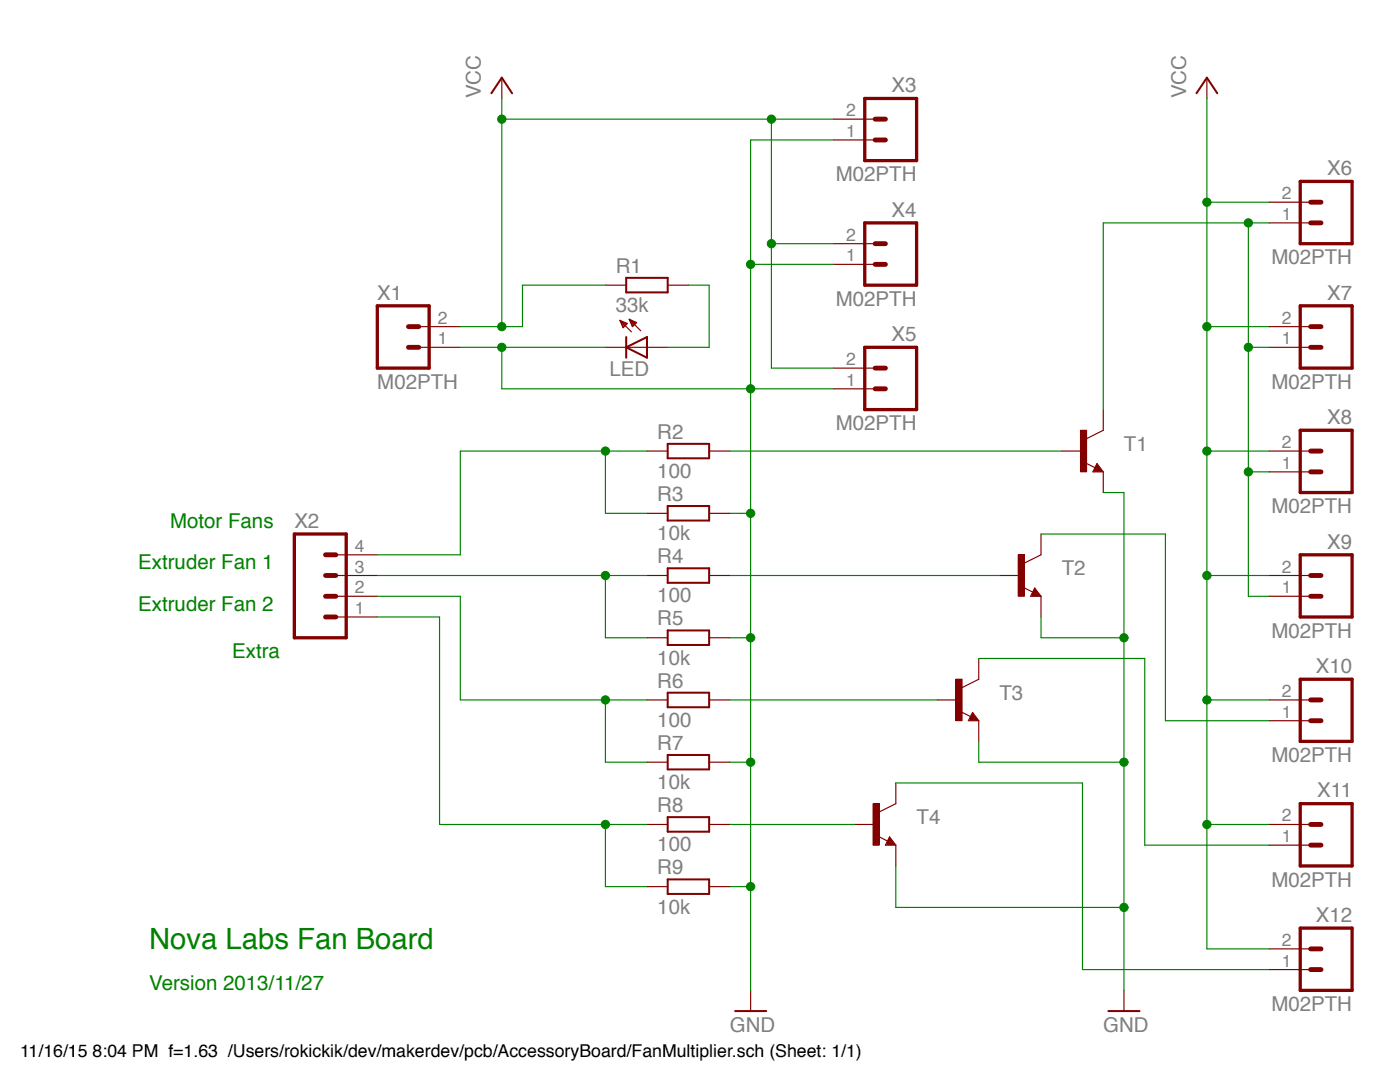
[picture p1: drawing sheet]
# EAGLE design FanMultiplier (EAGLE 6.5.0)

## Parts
LED  LED3MM  [LED3MM]
R1  33k  R-EU_0207/7  [0207/7]
R2  100  R-EU_0207/7  [0207/7]
R3  10k  R-EU_0207/7  [0207/7]
R4  100  R-EU_0207/7  [0207/7]
R5  10k  R-EU_0207/7  [0207/7]
R6  100  R-EU_0207/7  [0207/7]
R7  10k  R-EU_0207/7  [0207/7]
R8  100  R-EU_0207/7  [0207/7]
R9  10k  R-EU_0207/7  [0207/7]
T1  TRANSISTOR_NPNTO92  [TO-92]
T2  TRANSISTOR_NPNTO92  [TO-92]
T3  TRANSISTOR_NPNTO92  [TO-92]
T4  TRANSISTOR_NPNTO92  [TO-92]
X1  M02PTH  [1X02]
X2  M04PTH  [1X04]
X3  M02PTH  [1X02]
X4  M02PTH  [1X02]
X5  M02PTH  [1X02]
X6  M02PTH  [1X02]
X7  M02PTH  [1X02]
X8  M02PTH  [1X02]
X9  M02PTH  [1X02]
X10  M02PTH  [1X02]
X11  M02PTH  [1X02]
X12  M02PTH  [1X02]

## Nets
GND: LED.K(C) R3.2 R5.2 R7.2 R9.2 T1.1(E) T2.1(E) T3.1(E) T4.1(E) X1.1 X3.1 X4.1 X5.1
N$1: R2.2 T1.2(B)
N$2: R4.2 T2.2(B)
N$3: R6.2 T3.2(B)
N$4: LED.A R1.2
N$5: R2.1 R3.1 X2.4
N$6: R4.1 R5.1 X2.3
N$7: R6.1 R7.1 X2.2
N$8: R8.1 R9.1 X2.1
N$11: R8.2 T4.2(B)
N$12: T4.3(C) X12.1
N$14: T1.3(C) X6.1 X7.1 X8.1 X9.1
N$16: T2.3(C) X10.1
N$17: T3.3(C) X11.1
VCC: R1.1 X1.2 X3.2 X4.2 X5.2 X6.2 X7.2 X8.2 X9.2 X10.2 X11.2 X12.2

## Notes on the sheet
- Motor Fans
- Extruder Fan 1
- Extruder Fan 2
- Extra
- Nova Labs Fan Board
- Version 2013/11/27

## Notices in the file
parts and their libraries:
SparkFun-Connectors: Licensing: CC v3.0 Share-Alike You are welcome to use this library for commercial purposes.
